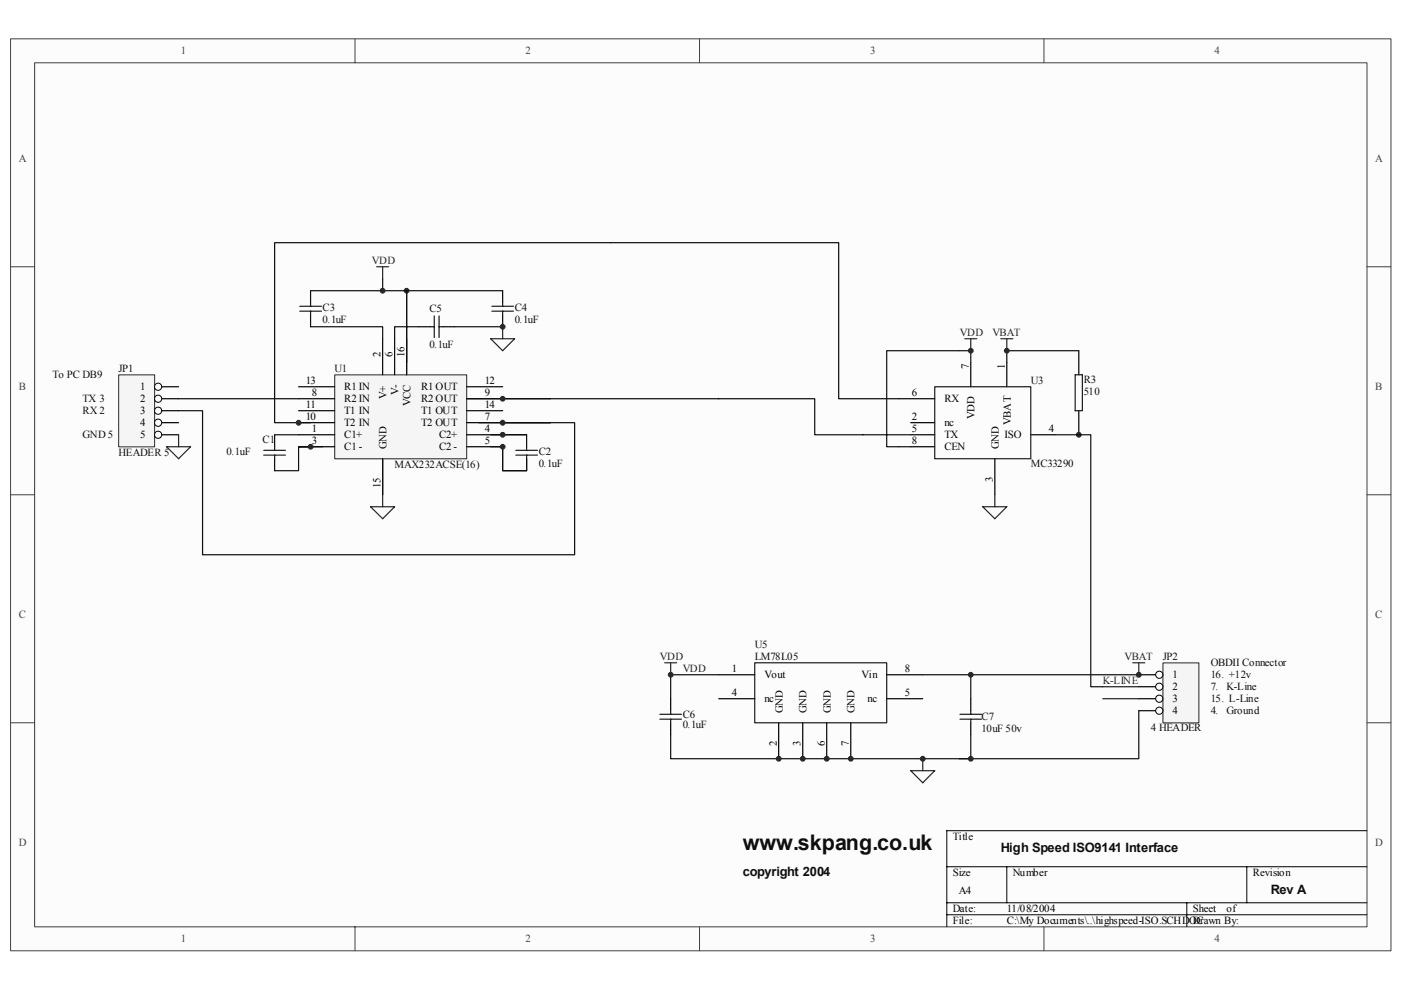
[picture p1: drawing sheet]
<svg xmlns="http://www.w3.org/2000/svg" width="297mm" height="210mm" viewBox="0 0 297 210" stroke-linecap="round" stroke-linejoin="round" font-family="sans-serif">
<path d="M2.3 8.3h292.6v193.3h-292.6z" fill="#fcfcfc"/>
<path d="M2.2 8.2h292.7v193.4h-292.7z" fill="none" stroke="#404040" stroke-width=".21"/>
<path d="M7.4 13.3h282.4v183.2h-282.4z" fill="#fcfcfc"/>
<g fill="none" stroke="#404040" stroke-width=".21">
<path d="M7.3 13.3h282.5v183.2h-282.5zM75.3 8.2v5.1M148.3 8.2v5.1M221.3 8.2v5.1M2.2 56.6h5.1M289.8 56.6h5.1M2.2 104.9h5.1M289.8 104.9h5.1M2.2 153.2h5.1M289.8 153.2h5.1M75.3 196.5v5.1M148.3 196.5v5.1"/>
<path d="M221.3 196.5v5.1"/>
</g>
<path d="M289.8 176.1h-89.1v20.4M200.7 183.8h89.1M200.7 191.4h89.1M200.7 194h89.1M213.5 183.8v7.6M251.6 191.4v5.1M264.3 183.8v7.6" fill="none" stroke="#000" stroke-width=".21"/>
<path d="M71 79.5h28v17.8h-28z" fill="#f5f5f5"/>
<path d="M71 79.5h28v17.8h-28z" fill="none" stroke="#262626" stroke-width=".21"/>
<g fill="none" stroke="#000" stroke-width=".25">
<path d="M81.1 71.8v7.7M83.7 71.8v7.7M86.2 71.8v7.7M63.3 82h7.6M63.3 84.5h7.6M63.3 87.1h7.6M63.3 89.6h7.6M63.3 92.2h7.6M63.3 94.7h7.6M81.1 97.3v7.6M98.9 82h7.7M98.9 84.5h7.7"/>
<path d="M98.9 87.1h7.7M98.9 89.6h7.7M98.9 92.2h7.7M98.9 94.7h7.7"/>
</g>
<path d="M25.2 79.5h7.6v15.2h-7.6z" fill="#f5f5f5"/>
<path d="M25.2 79.5h7.6v15.2h-7.6z" fill="none" stroke="#262626" stroke-width=".21"/>
<path d="M32.8 82h5.1" fill="none" stroke="#000" stroke-width=".25"/>
<circle cx="33.5" cy="82" r=".76" fill="#fcfcfc" stroke="#000" stroke-width=".21"/>
<path d="M32.8 84.5h5.1" fill="none" stroke="#000" stroke-width=".25"/>
<circle cx="33.5" cy="84.5" r=".76" fill="#fcfcfc" stroke="#000" stroke-width=".21"/>
<path d="M32.8 87.1h5.1" fill="none" stroke="#000" stroke-width=".25"/>
<circle cx="33.5" cy="87.1" r=".76" fill="#fcfcfc" stroke="#000" stroke-width=".21"/>
<path d="M32.8 89.6h5.1" fill="none" stroke="#000" stroke-width=".25"/>
<circle cx="33.5" cy="89.6" r=".76" fill="#fcfcfc" stroke="#000" stroke-width=".21"/>
<path d="M32.8 92.2h5.1" fill="none" stroke="#000" stroke-width=".25"/>
<circle cx="33.5" cy="92.2" r=".76" fill="#fcfcfc" stroke="#000" stroke-width=".21"/>
<g fill="none" stroke="#262626" stroke-width=".25">
<path d="M79.9 56.6h2.5M81.1 56.6v2.5M104 71.8h5.1l-2.5 2.6zM106.6 69.3v2.5M204.6 71.8h2.5M205.8 71.8v2.6M212.2 71.8h2.5M213.5 71.8v2.6M35.3 94.7h5.1l-2.5 2.6zM37.9 92.2v2.5M78.6 107.4h5.1l-2.6 2.6zM81.1 104.9v2.5"/>
<path d="M208.4 107.4h5.1l-2.6 2.6zM210.9 104.9v2.5"/>
</g>
<g fill="none" stroke="#000" stroke-width=".25">
<path d="M65.8 61.6v2.6M65.8 66.7v2.6M88.7 69.3h2.6M93.8 69.3h2.6M106.6 61.6v2.6M106.6 66.7v2.6M205.8 76.9v5.1M213.5 76.9v5.1M58.2 92.2v2.5M58.2 97.3v2.5M111.7 92.2v2.5M111.7 97.3v2.5"/>
<path d="M190.6 84.5h7.6M193.1 92.2h5.1M193.1 89.6h5.1M193.1 94.7h5.1M210.9 97.3v7.6M218.5 92.2h5.1"/>
</g>
<g fill="none" stroke="#1c1c1c" stroke-width=".25">
<path d="M63.6 66h4.6M63.6 64.9h4.6M65.8 64.2v.7M65.8 66v.7M91.3 69.3h.8M92.1 67v4.6M93.1 69.3h.7M93.1 67v4.6M104.3 66h4.6M104.3 64.9h4.6M106.6 64.2v.7M106.6 66v.7"/>
<path d="M55.9 96.5h4.6M55.9 95.5h4.6M58.2 94.7v.8M58.2 96.5v.8M106.6 94.7v5.1h5.1M106.6 92.2h5.1M106.6 89.6h10.2M106.6 84.5h10.2M109.4 96.5h4.6M109.4 95.5h4.6M111.7 94.7v.8M111.7 96.5v.8"/>
<path d="M198.2 82h20.3v15.3h-20.3z"/>
</g>
<circle cx="86.2" cy="61.6" r=".51" fill="#262626" stroke="#262626" stroke-width=".21"/>
<path d="M246.6 140.6h7.6v12.7h-7.6z" fill="#f5f5f5"/>
<path d="M246.6 140.5h7.6v12.8h-7.6z" fill="none" stroke="#262626" stroke-width=".21"/>
<path d="M241.4 143.1h5.1" fill="none" stroke="#000" stroke-width=".25"/>
<circle cx="245.8" cy="143.1" r=".76" fill="#fcfcfc" stroke="#000" stroke-width=".21"/>
<path d="M241.4 145.6h5.1" fill="none" stroke="#000" stroke-width=".25"/>
<circle cx="245.8" cy="145.6" r=".76" fill="#fcfcfc" stroke="#000" stroke-width=".21"/>
<path d="M241.4 148.1h5.1" fill="none" stroke="#000" stroke-width=".25"/>
<circle cx="245.8" cy="148.1" r=".76" fill="#fcfcfc" stroke="#000" stroke-width=".21"/>
<path d="M241.4 150.7h5.1" fill="none" stroke="#000" stroke-width=".25"/>
<circle cx="245.8" cy="150.7" r=".76" fill="#fcfcfc" stroke="#000" stroke-width=".21"/>
<path d="M140.9 140.5h2.6M142.2 140.5v2.6M240.2 140.5h2.5M241.4 140.5v2.6M193.1 163.4h5.1l-2.6 2.6zM195.6 160.9v2.5" fill="none" stroke="#262626" stroke-width=".25"/>
<path d="M228 79.5h1.5v7.6h-1.5zM139.9 152.5h4.6M139.9 151.4h4.6M142.2 150.7v.7M142.2 152.5v.7M160 140.5h28v12.7h-28zM203.5 152.5h4.6M203.5 151.4h4.6M205.8 150.7v.7M205.8 152.5v.7M233.8 148.1h7.6M233.8 145.6h7.6" fill="none" stroke="#1c1c1c" stroke-width=".25"/>
<g fill="none" stroke="#000" stroke-width=".25">
<path d="M228.7 74.4v5.1M228.7 87.1v5.1M142.2 148.1v2.6M142.2 153.2v2.6M152.4 143.1h7.6M152.4 148.1h7.6M165.1 153.2v7.7M170.2 153.2v7.7M175.3 153.2v7.7M180.4 153.2v7.7M188 143.1h7.6M188 148.1h7.6"/>
<path d="M205.8 148.1v2.6M205.8 153.2v2.6"/>
</g>
<g fill="none" stroke="#0e0e0e" stroke-width=".25">
<path d="M81.1 59.1v2.5M65.8 69.3h15.3v2.5M65.8 61.6h40.8M86.2 61.6v17.9M88.7 69.3h-5v2.5M96.4 69.3h10.2M205.8 76.9v-2.5h-17.8v20.3h5.1M228.7 74.4h-15.2v2.5M37.9 87.1h5v30.5h78.9v-28h-15.2M37.9 84.5h25.4M58.2 92.2h5.1M63.3 94.7h5.1"/>
<path d="M65.8 94.7h-2.5v5.1h-5.1M81.1 97.3v7.6M98.9 84.5h73.8v7.7h20.4M101.5 89.6h15.3M104 94.7h2.6v5.1h5.1v-2.5M104 92.2h7.7M190.6 84.5h-12.8v-33h-119.6v38.1h7.6M223.6 92.2h7.7v53.4h2.5M142.2 155.8v5.1h63.6v-5.1M152.4 143.1h-10.2v5M195.6 143.1h45.8M205.8 143.1v5"/>
<path d="M241.4 150.7v10.2h-38.1"/>
</g>
<g fill="#262626" stroke="#262626" stroke-width=".21">
<circle cx="228.7" cy="92.2" r=".51"/>
<circle cx="165.1" cy="160.9" r=".51"/>
<circle cx="106.6" cy="69.3" r=".51"/>
<circle cx="63.3" cy="89.6" r=".51"/>
<circle cx="106.6" cy="84.5" r=".51"/>
<circle cx="106.6" cy="89.6" r=".51"/>
<circle cx="106.6" cy="92.2" r=".51"/>
<circle cx="106.6" cy="94.7" r=".51"/>
<circle cx="205.8" cy="74.4" r=".51"/>
<circle cx="213.5" cy="74.4" r=".51"/>
<circle cx="241.4" cy="143.1" r=".51"/>
<circle cx="195.6" cy="160.9" r=".51"/>
<circle cx="170.2" cy="160.9" r=".51"/>
<circle cx="175.3" cy="160.9" r=".51"/>
<circle cx="180.4" cy="160.9" r=".51"/>
<circle cx="205.8" cy="143.1" r=".51"/>
<circle cx="205.8" cy="160.9" r=".51"/>
<circle cx="142.2" cy="143.1" r=".51"/>
<circle cx="65.8" cy="94.7" r=".51"/>
<circle cx="81.1" cy="61.6" r=".51"/>
</g>
<text font-size="4.6" fill="#0e0e0e" x="157.5" y="180.3">www.skpang.co.uk</text>
<g font-size="2.7" fill="#0e0e0e">
<text x="157.5" y="185.7">copyright 2004</text>
<text x="212.2" y="180.6">High Speed ISO9141 Interface</text>
<text x="269.4" y="189.5">Rev A</text>
</g>
<g font-size="2.3" fill="#404040">
<text x="38.4" y="11.5">1</text>
<text x="111.4" y="11.5">2</text>
<text x="184.5" y="11.5">3</text>
<text x="257.5" y="11.5">4</text>
<text x="4" y="34.4">A</text>
<text x="291.6" y="34.4">A</text>
<text x="4" y="82.7">B</text>
<text x="291.6" y="82.7">B</text>
<text x="4" y="131">C</text>
<text x="291.6" y="131">C</text>
<text x="4" y="179.4">D</text>
<text x="291.6" y="179.4">D</text>
<text x="38.4" y="199.7">1</text>
<text x="111.4" y="199.7">2</text>
<text x="184.5" y="199.7">3</text>
<text x="257.5" y="199.7">4</text>
</g>
<g font-size="2.3" fill="#262626">
<text x="78.8" y="56">VDD</text>
<text x="203.5" y="71.2">VDD</text>
<text x="210.4" y="71.2">VBAT</text>
<text x="139.9" y="140">VDD</text>
<text x="144.8" y="142.5">VDD</text>
<text x="238.4" y="140">VBAT</text>
<text x="233.8" y="145">K-LINE</text>
</g>
<g font-size="2.3" fill="#0e0e0e">
<text x="68.4" y="65.9">C3</text>
<text x="109.1" y="65.9">C4</text>
<text x="68.4" y="68.5">0.1uF</text>
<text x="91.1" y="66.2">C5</text>
<text x="109.1" y="68.5">0.1uF</text>
<text x="91.1" y="73.8">0.1uF</text>
<text x="11.1" y="80.2">To PC DB9</text>
<text x="25.1" y="78.9">JP1</text>
<text x="70.9" y="78.9">U1</text>
<text x="218.6" y="81.4">U3</text>
<text x="229.8" y="83.7">510</text>
<text x="229.8" y="81.2">R3</text>
<text x="17.5" y="87.8">RX 2</text>
<text x="17.5" y="85.2">TX 3</text>
<text x="17.5" y="92.9">GND 5</text>
<text x="55.7" y="93.9">C1</text>
<text x="25.1" y="96.7">HEADER 5</text>
<text x="48" y="96.4">0.1uF</text>
<text x="83.7" y="99.3">MAX232ACSE(16)</text>
<text x="114.2" y="99">0.1uF</text>
<text x="114.2" y="96.4">C2</text>
<text x="218.6" y="99">MC33290</text>
<text x="160" y="137.4">U5</text>
<text x="160" y="140">LM78L05</text>
<text x="246.5" y="140">JP2</text>
<text x="256.7" y="141.2">OBDII Connector</text>
<text x="256.7" y="143.8">16. +12v</text>
<text x="256.7" y="146.3">7.</text>
<text x="256.7" y="148.9">15. L-Line</text>
<text x="260" y="146.3">K-Line</text>
<text x="144.8" y="154.5">0.1uF</text>
<text x="144.8" y="152.2">C6</text>
<text x="208.1" y="155.2">10uF 50v</text>
<text x="208.1" y="152.7">C7</text>
<text x="244" y="155">4 HEADER</text>
<text x="256.7" y="151.4">4.</text>
<text x="260" y="151.4">Ground</text>
</g>
<g font-size="2.3">
<text x="80.7" y="75.6" transform="rotate(-90 80.7 75.6)">2</text>
<text x="83.2" y="75.6" transform="rotate(-90 83.2 75.6)">6</text>
<text x="85.8" y="75.6" transform="rotate(-90 85.8 75.6)">16</text>
<text x="29.7" y="82.7">1</text>
<text x="64.9" y="81.4">13</text>
<text x="66.1" y="84">8</text>
<text x="73" y="82.7">R1 IN</text>
<text x="84.5" y="83.8" transform="rotate(-90 84.5 83.8)">V-</text>
<text x="89.3" y="82.7">R1 OUT</text>
<text x="102.8" y="81.4">12</text>
<text x="102.8" y="84">9</text>
<text x="193.4" y="84">6</text>
<text x="205.4" y="78.2" transform="rotate(-90 205.4 78.2)">7</text>
<text x="213" y="78.2" transform="rotate(-90 213 78.2)">1</text>
<text x="29.7" y="85.2">2</text>
<text x="29.7" y="87.8">3</text>
<text x="64.9" y="86.5">11</text>
<text x="64.9" y="89.1">10</text>
<text x="73" y="85.2">R2 IN</text>
<text x="73" y="87.8">T1 IN</text>
<text x="82" y="84.6" transform="rotate(-90 82 84.6)">V+</text>
<text x="87.1" y="86.1" transform="rotate(-90 87.1 86.1)">VCC</text>
<text x="89.3" y="85.2">R2 OUT</text>
<text x="89.3" y="87.8">T1 OUT</text>
<text x="102.8" y="86.5">14</text>
<text x="102.8" y="89.1">7</text>
<text x="193.4" y="89.1">2</text>
<text x="200.2" y="85.2">RX</text>
<text x="206.6" y="88.9" transform="rotate(-90 206.6 88.9)">VDD</text>
<text x="29.7" y="90.3">4</text>
<text x="29.7" y="92.9">5</text>
<text x="66.1" y="91.6">1</text>
<text x="66.1" y="94.1">3</text>
<text x="73" y="90.3">T2 IN</text>
<text x="73" y="92.9">C1+</text>
<text x="73" y="95.4">C1 -</text>
<text x="82" y="95.2" transform="rotate(-90 82 95.2)">GND</text>
<text x="89.3" y="90.3">T2 OUT</text>
<text x="93.1" y="92.9">C2+</text>
<text x="93.1" y="95.4">C2 -</text>
<text x="102.8" y="91.6">4</text>
<text x="102.8" y="94.1">5</text>
<text x="193.4" y="91.6">5</text>
<text x="193.4" y="94.1">8</text>
<text x="200.2" y="92.9">TX</text>
<text x="200.2" y="90.3">nc</text>
<text x="200.2" y="95.4">CEN</text>
<text x="211.7" y="95.2" transform="rotate(-90 211.7 95.2)">GND</text>
<text x="213" y="92.9">ISO</text>
<text x="214.3" y="90.1" transform="rotate(-90 214.3 90.1)">VBAT</text>
<text x="222.4" y="91.6">4</text>
<text x="80.7" y="103.4" transform="rotate(-90 80.7 103.4)">15</text>
<text x="210.5" y="102.1" transform="rotate(-90 210.5 102.1)">3</text>
<text x="155.2" y="142.5">1</text>
<text x="162.1" y="143.8">Vout</text>
<text x="182.7" y="143.8">Vin</text>
<text x="191.8" y="142.5">8</text>
<text x="248.6" y="143.8">1</text>
<text x="155.2" y="147.6">4</text>
<text x="162.1" y="148.9">nc</text>
<text x="184" y="148.9">nc</text>
<text x="191.8" y="147.6">5</text>
<text x="248.6" y="146.3">2</text>
<text x="248.6" y="148.9">3</text>
<text x="165.9" y="151.2" transform="rotate(-90 165.9 151.2)">GND</text>
<text x="171" y="151.2" transform="rotate(-90 171 151.2)">GND</text>
<text x="176.1" y="151.2" transform="rotate(-90 176.1 151.2)">GND</text>
<text x="181.2" y="151.2" transform="rotate(-90 181.2 151.2)">GND</text>
<text x="248.6" y="151.4">4</text>
<text x="164.7" y="158.1" transform="rotate(-90 164.7 158.1)">2</text>
<text x="169.8" y="158.1" transform="rotate(-90 169.8 158.1)">3</text>
<text x="174.9" y="158.1" transform="rotate(-90 174.9 158.1)">6</text>
<text x="179.9" y="158.1" transform="rotate(-90 179.9 158.1)">7</text>
<text x="202" y="178.1">Title</text>
<text x="202" y="185.8">Size</text>
<text x="214.7" y="185.8">Number</text>
<text x="265.6" y="185.8">Revision</text>
<text x="203.3" y="189.6">A4</text>
<text x="202" y="193.4">Date:</text>
<text x="202" y="195.9">File:</text>
<text x="213.5" y="193.4">11/08/2004</text>
<text x="213.5" y="195.9">C:\My Documents\..\highspeed-ISO.SCHDOC</text>
<text x="252.9" y="195.9">Drawn By:</text>
<text x="252.9" y="193.4">Sheet</text>
<text x="260" y="193.4">of</text>
</g>
</svg>
